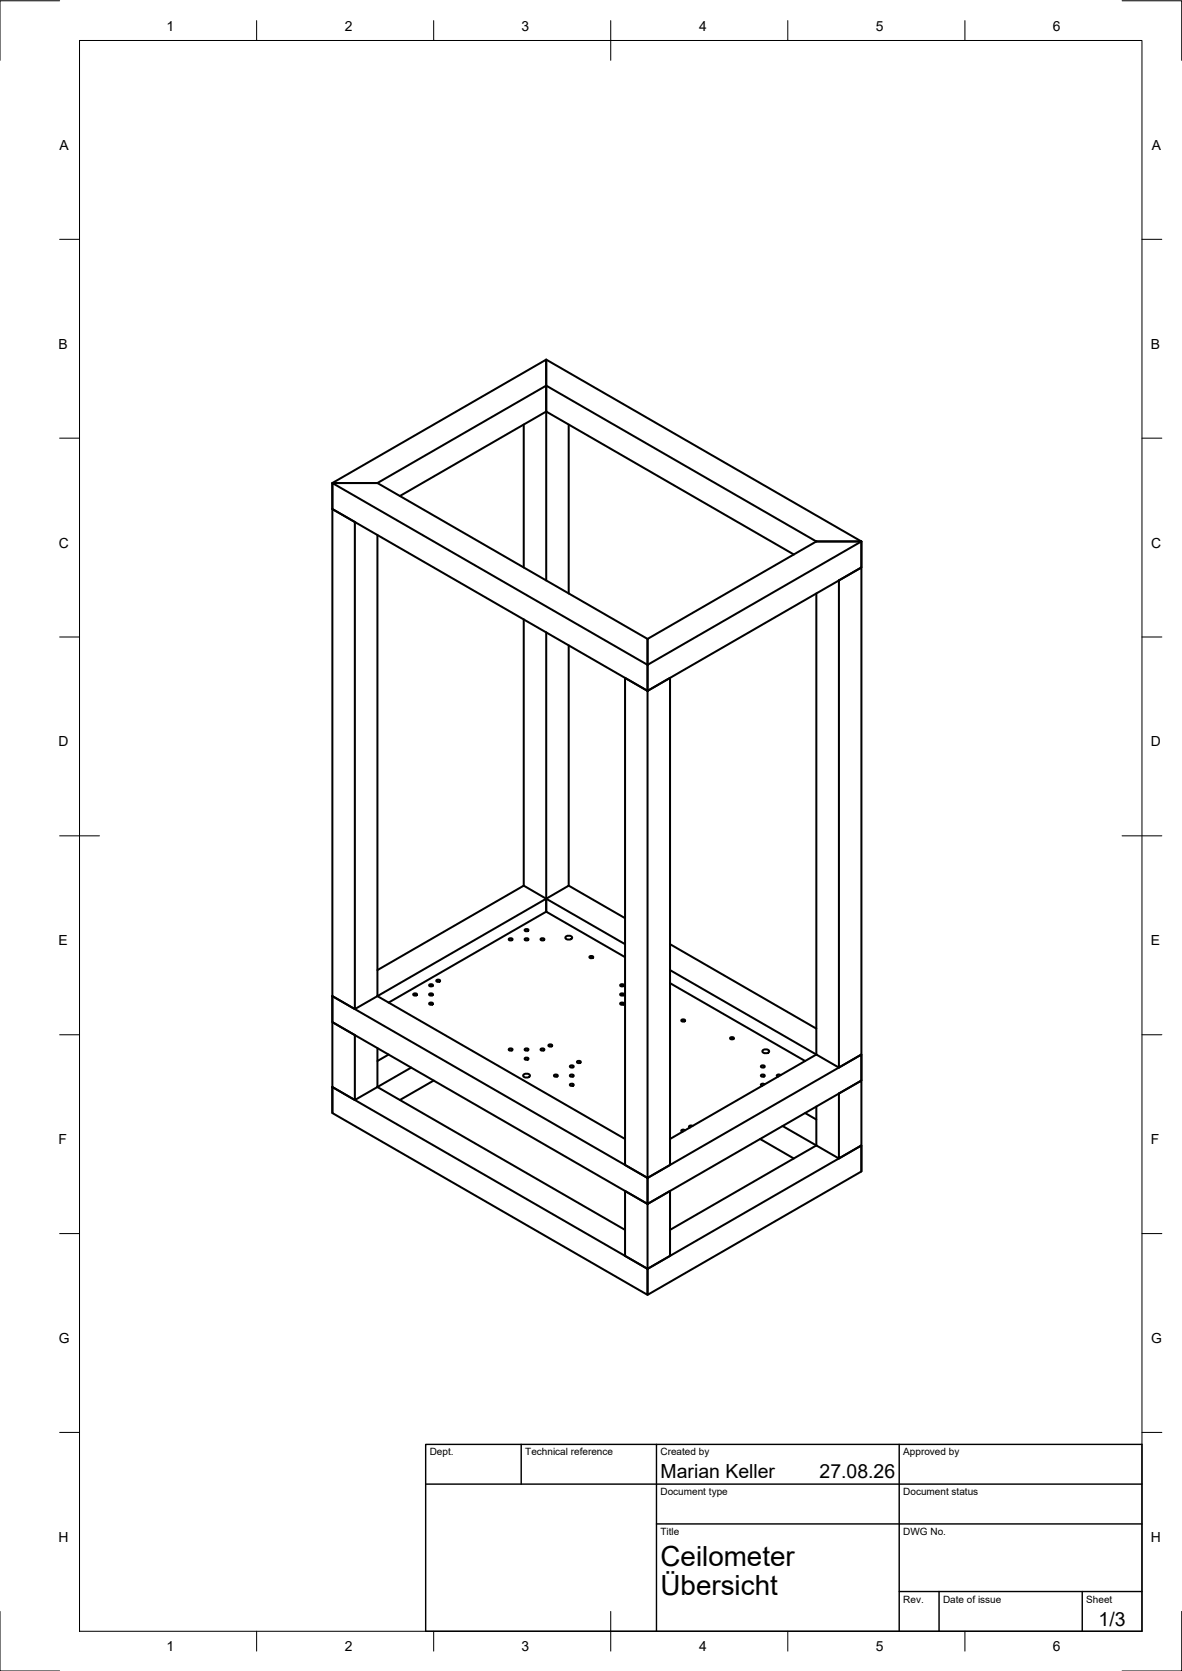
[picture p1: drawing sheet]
<svg xmlns="http://www.w3.org/2000/svg" width="297mm" height="420mm" viewBox="0 0 297 420" stroke-linecap="round" stroke-linejoin="round" font-family="sans-serif">
<!-- layer: Visible -->
<g fill="none" stroke="#000" stroke-width=".51">
<path d="M131.6 106.8v35.9M137.3 103.5v-13.1l79.2 45.7-53.8 31.1v6.5M137.3 103.5v42.4M137.3 103.5l62.2 35.9M142.9 106.8v42.4M83.5 128l79.2 45.7v-13l-67.9-39.2h-11.3h11.3l42.5-24.5 67.8 39.1M83.5 128v-6.5l79.2 45.7v-6.5l42.4-24.6M94.8 134.5v116l-5.6 3.2v-122.4l-5.7-3.3v122.5M100.5 124.7l36.8-21.2v-13.1l-53.8 31.1v6.5M205.1 136.1h11.4v6.6M205.1 136.1h11.4v6.6l-53.8 31M131.6 155.7v67"/>
<path d="M137.3 159v70.2M205.1 149.2v116l5.7 3.2M210.8 145.9l5.7-3.2v122.5l-5.7 3.2zM142.9 162.3v60.4l-5.6 3.3M162.7 173.7l5.7-3.2v122.4l-5.7 3.3zM162.7 173.7l-5.6-3.2v122.4l5.6 3.3M128 236l.4-.1 .4 .4-.6 .2-.4-.2zM131.6 222.7l-36.8 21.2M131.6 222.7l25.5 14.7M132 233.7l.4-.1 .4 .4-.6 .2-.4-.2zM132 236l.4-.1 .4 .4-.6 .2-.4-.2zM136 236l.5-.1 .3 .4-.6 .2-.4-.2z"/>
<path d="M137.3 229.2v-3.2l-42.5 24.5 62.3 35.9M137.3 229.2l-39.6 22.9M137.3 229.2l19.8 11.5M142.1 235.6l.5-.3h.7l.5 .5a.99 .99 0 0 1-1.7 0zM142.9 222.7l14.2 8.2M168.4 237.4l36.7 21.2M83.5 250.5l79.2 45.7v6.5l-79.2-45.7zM83.5 250.5v6.5M83.5 250.5l5.7 3.2M104 249.9l.4-.1 .4 .3-.6 .2-.4-.2zM108 249.9l.4-.1 .4 .3-.6 .2-.4-.2zM108 252.2l.4-.1 .4 .3-.6 .2-.4-.2z"/>
<path d="M108 247.5h.4l.4 .3-.6 .2-.4-.2zM109.8 246.4l.4-.1 .4 .4-.6 .2-.4-.2zM148.2 240.5l.5-.1 .4 .3-.6 .2-.4-.2zM156 249.9l.5-.1 .3 .3-.6 .2-.4-.2zM156 247.5h.5l.3 .3-.6 .2-.4-.2zM156 252.2l.5-.1 .3 .3-.6 .2-.4-.2zM168.4 243.9l36.7 21.3-36.7 21.2M168.4 247.2l33.9 19.6M171.3 256.4l.5-.1 .4 .4-.6 .2-.4-.2zM83.5 273.3l79.2 45.7v6.6l-79.2-45.7zM83.5 273.3v6.6M83.5 273.3l5.7 3.3"/>
<path d="M94.8 263.5v9.8l-5.6 3.3v-16.3l-5.7-3.3v16.3M97.7 265.2l-2.9 1.6M103.3 268.4l-8.5 4.9 62.3 35.9M109 271.7l-8.5 4.9M128 263.7l.4-.1 .4 .4-.6 .2-.4-.2zM131.5 270.3l.5-.3h.6l.6 .5a.99 .99 0 0 1-1.7 0zM132 266l.4-.1 .4 .4-.6 .2-.4-.2zM132 263.7l.4-.1 .4 .4-.6 .2-.4-.2zM136 263.7l.5-.1 .3 .4-.6 .2-.4-.2zM137.9 262.7l.5-.1 .4 .4-.6 .2-.4-.2zM139.3 270.3l.5-.1 .4 .3-.6 .2-.4-.2zM143.3 272.6l.5-.1 .4 .3-.6 .2-.4-.2z"/>
<path d="M143.3 267.9h.5l.4 .3-.6 .2-.4-.2zM143.3 270.3l.5-.1 .4 .3-.6 .2-.4-.2zM145.1 266.8h.5l.3 .3-.6 .2-.3-.2zM183.6 260.9l.5-.1 .3 .3-.6 .2-.3-.2zM191.3 270.3l.5-.1 .4 .3-.6 .2-.4-.2zM191.3 267.9h.5l.4 .3-.6 .2-.4-.2zM191.6 264.2l.5-.3h.7l.5 .4a.99 .99 0 0 1-1.7 0zM192.2 272.7l-.8-.2-.2 .4 .3 .1M196.2 270.4l-.8-.2-.2 .3 .3 .2M202.3 279.9l2.8 1.6M205.1 278.2v9.8l5.7 3.3M210.8 275l5.7-3.3v16.3l-5.7 3.3z"/>
<path d="M216.5 265.2v6.5M162.7 296.2l53.8-31v6.5l-53.8 31zM172.2 284.2l-.8-.1-.2 .3 .3 .2M174 283.1h-.8v.3l.2 .1M191 286.4l8.5 4.9M196.7 283.1l8.4 4.9-36.7 21.2M216.5 288v6.6M162.7 319l53.8-31v6.6l-53.8 31zM162.7 302.7l5.7-3.2v16.3l-5.7 3.2zM162.7 302.7l-5.6-3.2v16.3l5.6 3.2"/>
</g>
<!-- layer: BORDER -->
<g fill="none" stroke="#000" stroke-width=".25">
<path d="M15 .2h-15v15M20 10.2h267v400h-267zM64.5 5.2v5M109 5.2v5M153.5 5.2v10M198 5.2v5M242.5 5.2v5M282 .2h15v15M15 60.2h5M287 60.2h5M15 110.2h5M287 110.2h5"/>
<path d="M15 160.2h5M287 160.2h5M15 210.2h10M282 210.2h10M15 260.2h5M287 260.2h5M15 310.2h5M287 310.2h5M15 360.2h5M287 360.2h5M0 405.2v15h15M64.5 410.2v5"/>
<path d="M109 410.2v5M153.5 405.2v10M198 410.2v5M242.5 410.2v5M297 405.2v15h-15"/>
</g>
<!-- layer: TITLEBLOCK -->
<path d="M107 363.2h180v47h-180zM107 373.2h180M131 363.2v10M165 363.2v47M226 363.2v47M165 383.2h122M226 400.2h61M236 400.2v10M272 400.2v10" fill="none" stroke="#000" stroke-width=".36"/>
<g font-size="7">
<text x="166" y="393.7">Ceilometer</text>
<text x="166" y="401.2">Übersicht</text>
</g>
<g font-size="4.9">
<text x="166" y="371.7">Marian Keller</text>
<text x="206" y="371.7">27.08.26</text>
<text x="276.1" y="408.8">1/3</text>
</g>
<g font-size="3.5">
<text x="41.9" y="7.7">1</text>
<text x="86.6" y="7.7">2</text>
<text x="131.1" y="7.7">3</text>
<text x="175.7" y="7.7">4</text>
<text x="220.1" y="7.7">5</text>
<text x="264.6" y="7.7">6</text>
<text x="15" y="37.7">A</text>
<text x="289.5" y="37.7">A</text>
<text x="14.7" y="87.7">B</text>
<text x="289.2" y="87.7">B</text>
<text x="14.8" y="137.7">C</text>
<text x="289.3" y="137.7">C</text>
<text x="14.7" y="187.7">D</text>
<text x="289.2" y="187.7">D</text>
<text x="14.7" y="237.7">E</text>
<text x="289.2" y="237.7">E</text>
<text x="14.7" y="287.7">F</text>
<text x="289.2" y="287.7">F</text>
<text x="14.8" y="337.7">G</text>
<text x="289.3" y="337.7">G</text>
<text x="14.7" y="387.7">H</text>
<text x="289.2" y="387.7">H</text>
<text x="41.9" y="415.2">1</text>
<text x="86.6" y="415.2">2</text>
<text x="131.1" y="415.2">3</text>
<text x="175.7" y="415.2">4</text>
<text x="220.1" y="415.2">5</text>
<text x="264.6" y="415.2">6</text>
</g>
<g font-size="2.5">
<text x="108" y="366">Dept.</text>
<text x="132" y="366">Technical reference</text>
<text x="166" y="366">Created by</text>
<text x="227" y="366">Approved by</text>
<text x="166" y="376">Document type</text>
<text x="227" y="376">Document status</text>
<text x="166" y="386">Title</text>
<text x="227" y="386">DWG No.</text>
<text x="227" y="403">Rev.</text>
<text x="237" y="403">Date of issue</text>
<text x="273" y="403">Sheet</text>
</g>
</svg>
